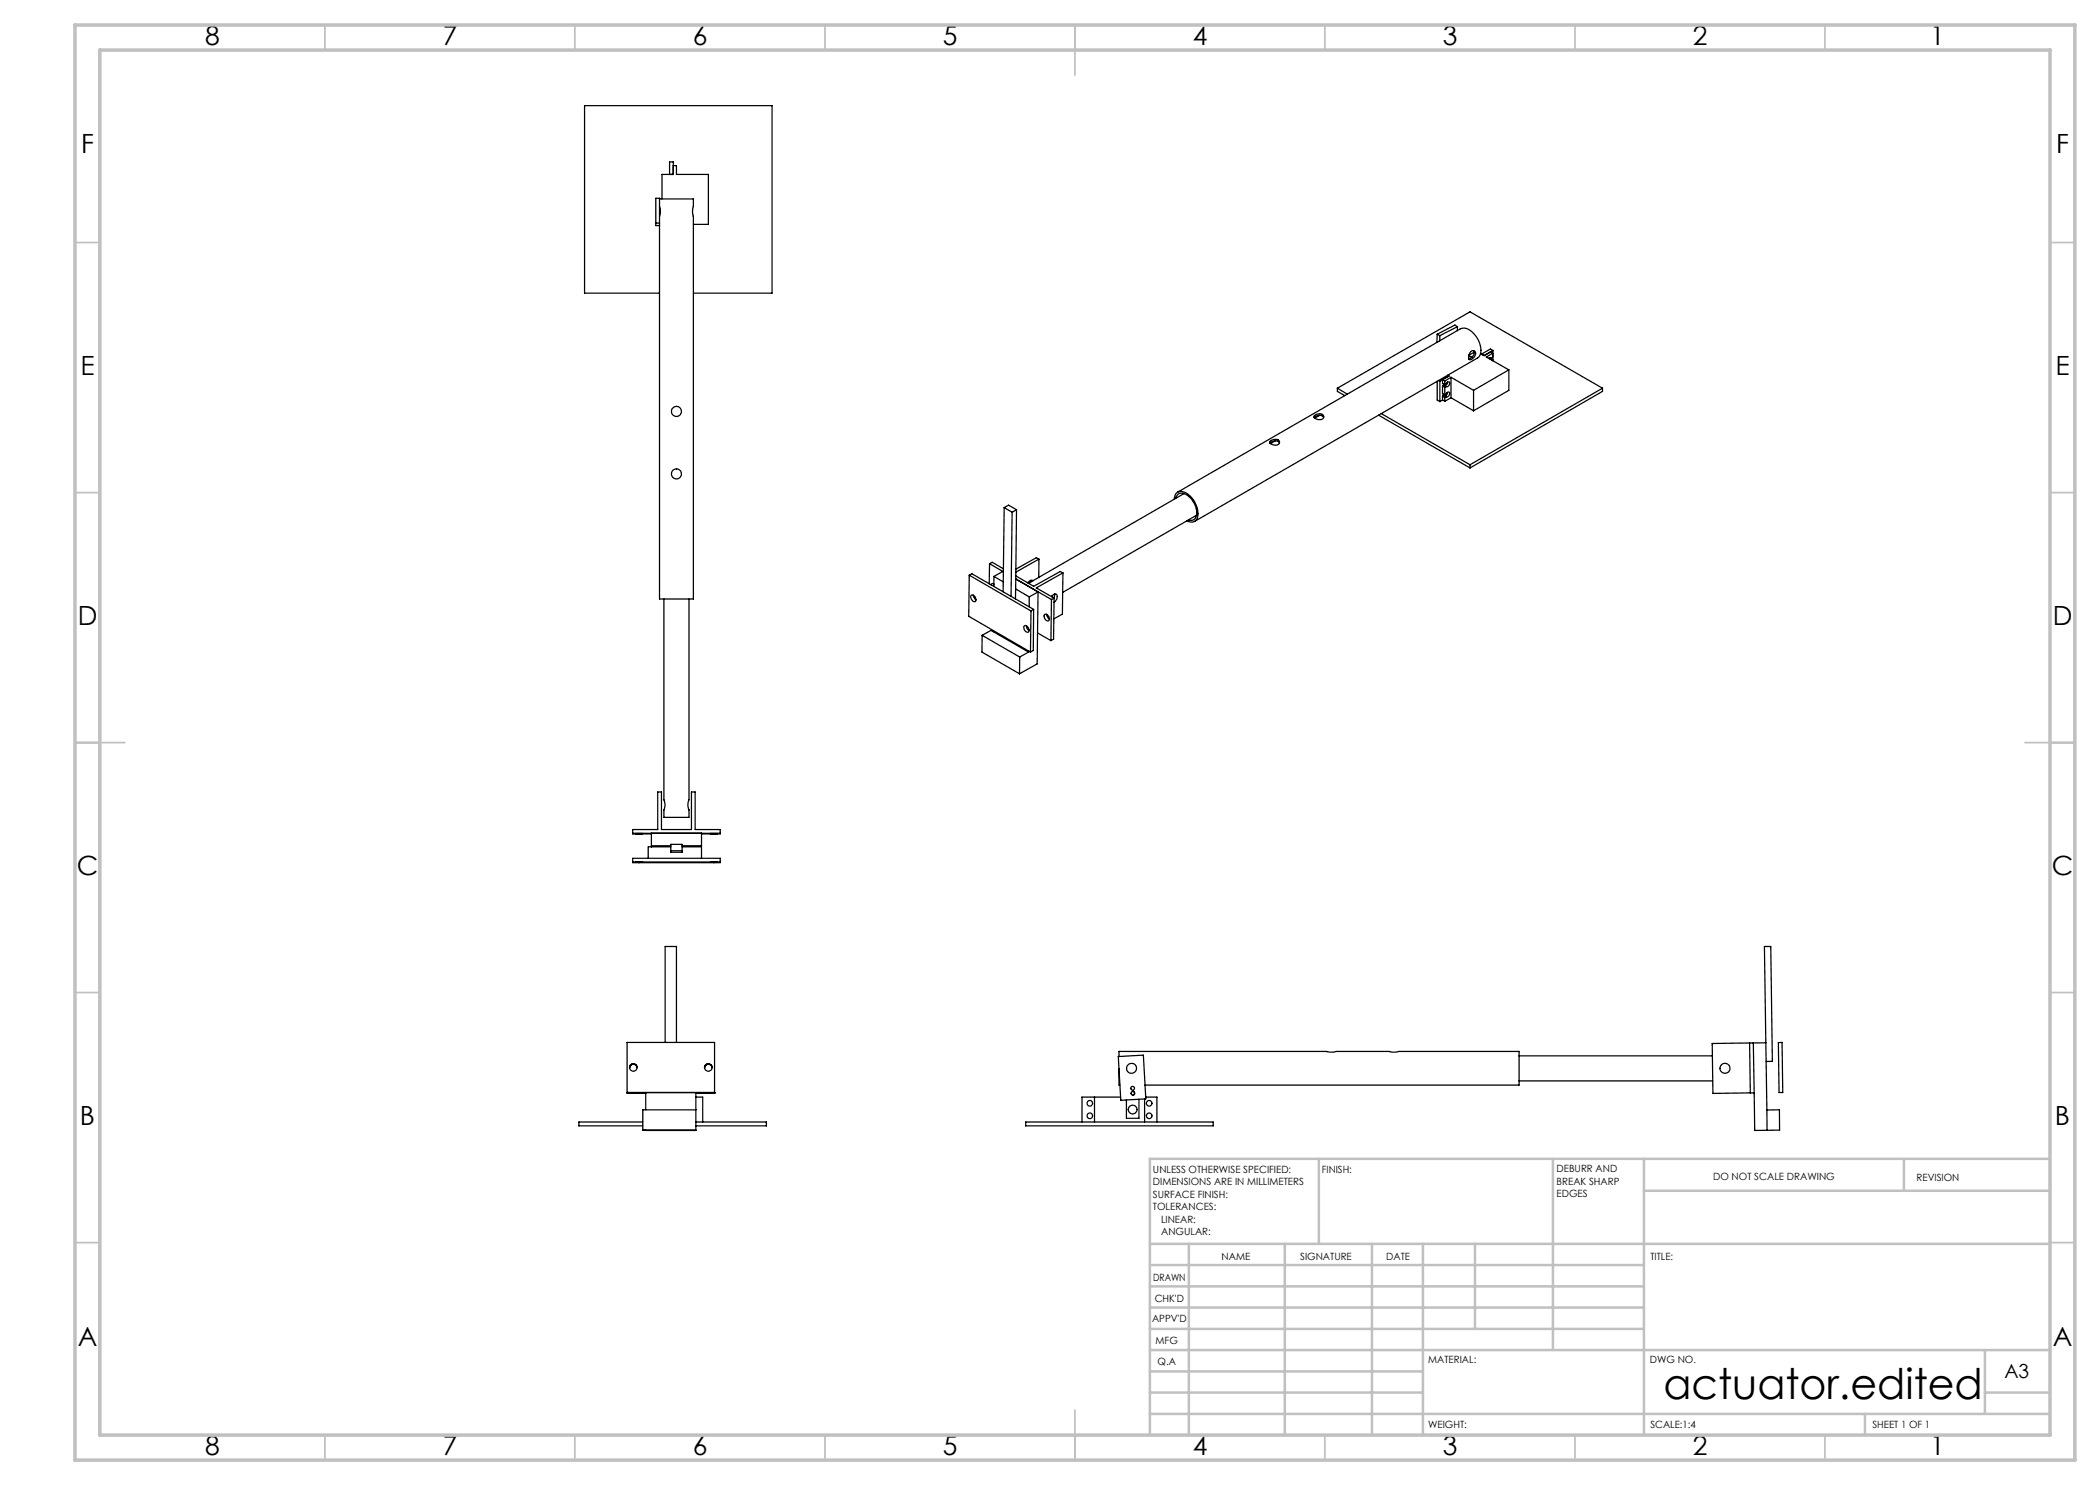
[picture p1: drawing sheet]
<svg xmlns="http://www.w3.org/2000/svg" width="420mm" height="297mm" viewBox="0 0 420 297" stroke-linecap="round" stroke-linejoin="round" font-family="sans-serif">
<g fill="none" stroke="#c0c0c0" stroke-width=".35">
<path d="M65 5v5M115 5v5M165 5v5M215 5v10M265 5v5M315 5v5M365 5v5M15 48.5h5M410 48.5h5M15 98.5h5M410 98.5h5M15 148.5h10"/>
<path d="M405 148.5h10M15 198.5h5M410 198.5h5M15 248.5h5M410 248.5h5M65 287v5M115 287v5M165 287v5M215 282v10M265 287v5M315 287v5M365 287v5"/>
</g>
<g fill="none" stroke="#c0c0c0" stroke-width=".5">
<path d="M263.8 231.8v17M310.6 231.8v38.2M328.8 231.8v55.2M328.8 238.2h81.2M380.8 231.8v6.4M410 231.8h-180v55.2M230 248.8h180M230 257.3h98.8M230 253h98.8M237.8 248.8v38.2M257 248.8v38.2M274.4 248.8v38.2"/>
<path d="M284.6 248.8v38.2M295 248.8v17M230 265.8h98.8M230 261.5h98.8M230 278.5h54.6M230 274.3h54.6M230 270h180M397 278.5h13M397 270v12.8M230 282.8h180M373 282.8v4.2"/>
</g>
<path d="M15 5h400v287h-400zM20 10h390v277h-390z" fill="none" stroke="#c0c0c0" stroke-width=".7"/>
<g fill="none" stroke="#000" stroke-width=".25">
<path d="M131.9 39.8h6.8v1.5l-.2 .8 .2 1.2v76.5h-6.8v-80.2h-.7v5.5h.7M133.9 34.9v-2.5h.8v2.5h-2.3v4.9M134.7 33.1h.6v1.8h6.4v10h-3M131.2 44.6h.7M131.9 41.3l.1 .6-.1 1.4M131.9 58.6h-15v-37.5h37.5v37.5h-15.7M267.5 77.6l2 1.2M267.5 77.6l26.5-15.2 26.5 15.2M267.5 77.6v.7l1.5 .8M287.4 76.3v3.7l.6 .3M287.4 66.8l.6 .3M287.4 66.8v1.7"/>
<path d="M287.7 76.1l.3 .1M288 76.2v4.1M288 67.1l-.1 1.1M288.5 75.9l.5 .3M288.5 75.9v.8l.5 .2M288.5 77.2v1.5l.5 .3M288.5 79.2v.8M288.5 77.2l.5 .3M288.5 79.2l.5 .3M288.7 76.8v.2M288.7 78.8v.3M288.7 79.1l-.2 .1"/>
<path d="M288.7 77l.5 .3M288.7 77l-.2 .2M288.7 79.1l.5 .3M289 79l.5-.5 .3-.1a.61 .61 0 0 1 0 .7 .61 .61 0 0 1-.6 .3M289 76.9l.6-.5h.2a.59 .59 0 0 1 0 .6 .59 .59 0 0 1-.6 .3M289 76.2v.7M289 77.5v1.5M289 79.5v.8M289.2 79.4l-.2 .1M289.2 77.3l-.2 .2M289.5 76.4l-.2 .5-.4 .2 .3-.2zM289.5 78.5l-.2 .4-.4 .3 .3-.2z"/>
<path d="M289.5 75.1l.3 .1M289.8 75.2l-1.8 1M289.8 75.2l-1.3 .7M290.2 75.5l4.5 2.6M290.2 75.5l-1.2 .7M290.2 75.5v4M290.2 79.5l4.5 2.7M290.2 79.5l-1.2 .8M291.5 65.3l-3.5 1.8M291.5 65.3v.8M291.5 65.3l-.5-.3-3.6 1.8M293.8 71.1l.7 .3"/>
<path d="M294.2 70.3a.6 .6 0 0 1 .9 0 .6 .6 0 0 1-.1 .9 1.04 1.04 0 0 1-1.2 .7 1.47 1.47 0 0 1 .4-1.6zM294.7 70.1a1.24 1.24 0 0 1-.9 1.7M294.7 78.1v4.1M294.9 70.4l-1.1 .6M296.1 70.7l.7 .4M297.9 71.6v.1M297.9 71.8l.2-.1 .4 .2M298.2 71.5l.1 .1M298.3 71.6l-.5 .1M298.5 70.7l-.4-.3-1.3 .7M298.5 70.7l-1.2 .7 4.5 2.6M298.5 70.7v.7l-.2 .2"/>
<path d="M298.5 71.9v.2M298.5 71.9l-.1 .1M298.6 70.1l-.5-.3-1.8 1 .5 .3M298.6 70.1l-1.8 1M298.6 70.1v2M301.8 74l-7.1 4.1M301.8 74v4.1l-7.1 4.1M320.5 77.6l-26.5 15.4M320.5 77.6v.7l-26.5 15.3M234.8 99.8a1.4 1.4 0 0 1 .7-1.4 1.4 1.4 0 0 1 1.5 .1 4.9 4.9 0 0 1 2.5 5 1.38 1.38 0 0 1-2.2 .7M235.2 99.7a1.22 1.22 0 0 1 .8-1.1 1.22 1.22 0 0 1 1.2 .3 4 4 0 0 1 1.9 4.7 1.12 1.12 0 0 1-1.4 .4M235.5 98.4l56.6-32.6a2.31 2.31 0 0 1 2.6 .9 4.4 4.4 0 0 1 1.2 4.5l-.4 .4-56.6 32.7"/>
<path d="M236.8 98.7l-31.1 18M254 88.6a1.28 1.28 0 0 1 1.9 0M254 88.3v-.1a1.36 1.36 0 0 1 1.9 0 .81 .81 0 0 1-.5 .8 .81 .81 0 0 1-.9-.1l-.5-.3zM255.1 88.2l-1 .5M262.8 83.2a1.35 1.35 0 0 1 1.9-.1 .63 .63 0 0 1-.2 .7 .63 .63 0 0 1-.7 .1 .76 .76 0 0 1-1-.7zM262.8 83.5a1.28 1.28 0 0 1 1.9 0M263.9 83.1l-1 .5M275.7 83l18.3 10.6M276.3 82.7l17.7 10.3M288.5 80l-.5 .3M288.5 80l.5 .3M294 93v.6"/>
<path d="M132.8 119.8v40.2l.2 .8-.2 1.2v1.5h5v-1.5l-.2-.8 .2-1.2v-40.2M193.9 115l12.3 7.2M193.9 115l.5-.2 12.3 7.1M193.9 115l-.2 8.3 12.4 7.1M194.3 119a.8 .8 0 0 1 .8 .5 .8 .8 0 0 1-.2 .9 .95 .95 0 0 1-.6-1.4zM194.7 119l.1 .5 .4 .5M197.9 112.7l2.8 1.7-.1-.1-1.8 1M197.9 112.7l.5-.2 2.3 1.3M197.9 112.7l-.1 4.1M198.7 116.8l.1 .2M198.8 116.8l-.3-.1-.3 .3M198.8 115.3l1.9 1.1"/>
<path d="M198.8 115.3v2M200.8 101.5l-.2 16.9M200.8 101.5l1.6 .9M200.8 101.5l.9-.5 1.6 .9M202.4 102.4l-.2 16.9M203.1 117.8v2M203.1 117.8l2.7 1.6M203.3 101.9l-.9 .5M203.3 101.9l-.2 15.9M205.8 119.4v2M206.1 116.1v.3M206.6 116.2l-.4-.1-.7 .5"/>
<path d="M207.6 118.4l-.2 14.4-3.5 2M207.6 118.4l-1.8 1M207.6 118.4l-4.5-2.6 7.2 4.1M207.8 111.8l-.5-.3-4.1 2.3M207.8 111.8l-4.6 2.6M207.8 111.8v3.7M210.3 119.9l-.1 8.2M210.3 119.3l.3-.3a.49 .49 0 0 1 .7-.1 .49 .49 0 0 1 .1 .7l-.6 .9M210.5 119.1l-.1 .2M210.8 119.5l-.1 .1M210.8 119.6l-.1 8.2-.5 .3M210.8 119.6l-.5 .3"/>
<path d="M210.9 118.8l-.1 .8M212.6 114.6l-.5-.3-5.4 3-3.5-2.1M212.6 114.6l-5.3 3 3.5 2M212.6 114.6l-.1 8.2-1.8 1M239.3 103l-26.8 15.5M196.4 127.1v3.3l7.5 4.4M196.4 127.1l7.5 4.3M198.6 126.3l7.1 4.1M198.6 126.1v.2M198.6 126.3l-.4-.2-1.8 1M203.9 131.4v3.4M204.9 125.2a.76 .76 0 0 1 .8 .4 .76 .76 0 0 1-.2 .9 .89 .89 0 0 1-.6-1.3z"/>
<path d="M205.3 125.2l.1 .5 .4 .4M205.7 130.4l-1.8 1M205.7 130.2v.2M205.8 125.9v.2M206.2 122.2l-.1 8.2M206.7 121.9l-.5 .3M206.7 121.9v8.2l-.6 .3M207.5 126.6l2.7 1.5M209 122.9a.78 .78 0 0 1 .8 .4 .78 .78 0 0 1-.2 .9 .91 .91 0 0 1-.6-1.3zM209.3 122.9l.3 .7 .3 .2M126.5 171.7h17.5v.8h-17.5zM126.5 172.4h17.5"/>
<path d="M126.5 166.6h17.5M127 172.5h1.6zM127 166.7h1.6zM130.3 166.8h-3.8v-.9h5.1v-7.5h.7v7.5h6v-7.5h.7v7.5h5v.9h-3.7M130.3 169.2h3.9M130.3 166.6v2.8M134.2 168.9h2.2v1.6h-2.2zM134.2 170.1h2.2M134.2 169.4h-4.6v2.3M136.4 169.2h3.9M136.4 169.4h3.9M140.3 166.6v5.1"/>
<path d="M142 172.5h1.5zM142 166.7h1.5zM125.4 218.5h.1M125.4 218.6h.1M125.4 218.5h17.5M125.4 218.6h3.8M125.4 218.6v-10.1h17.5v10.1M125.9 213.5a.76 .76 0 0 1 .8-.8 .76 .76 0 0 1 .7 .8M125.9 213.5a.76 .76 0 0 1 .8-.7 .76 .76 0 0 1 .7 .7M129.2 218.5v3.5M133 208.5v-19.2h2.3v19.2M139.2 219.4h1.3v5"/>
<path d="M139.2 218.6h3.7M139.2 218.5v7.6h-10.6v-4.1h10.6M140.9 213.5a.76 .76 0 0 1 .8-.8 .76 .76 0 0 1 .7 .8M140.9 213.5a.76 .76 0 0 1 .8-.7 .76 .76 0 0 1 .7 .7M142.9 218.5h.1M142.9 218.6h.1M218.9 219.4v5M223.7 211.3l5-.3 .5 8.8-5 .3zM223.8 211.3v-1h41.6l.6 .1 1.3-.1h10.5l.6 .1 1.4-.1h24v6.7h-74.8M223.8 213.7v3.3h.2M224.1 219.4h-7.7v5M226.6 218.3a.37 .37 0 0 1 .3 .4 .37 .37 0 0 1-.3 .3"/>
<path d="M227.8 219.8v3.9h-2.5v-3.7M228.9 219.8v4.6M229.1 219.4h2.3v5M303.8 211.2h38.7M303.8 216.2h38.7M349.9 208.6l-7.5 .1 .2 10 7.5-.1M349.9 208.6h.8M349.9 208.6l.2 10M350.1 218.6h.7M350.7 208.6l.1 10M350.8 218.6l.1 7.5 5-.1v-4h-2.5M353.2 208.6h-2.5"/>
<path d="M353.2 212.3h1.3l-.3-23h-1.3l.5 32.7M355.7 208.5h.7l.2 10h-.8zM128.6 224.4h-12.8v.8h12.8M128.6 226h10.6M139.2 224.4h14.1v.8h-14.1M205.1 224.4h37.5v.8h-37.5zM353.4 222v4.1"/>
<circle cx="135.3" cy="82.3" r="1"/>
<circle cx="135.3" cy="94.8" r=".99"/>
<circle cx="126.7" cy="213.5" r=".74"/>
<circle cx="141.7" cy="213.5" r=".74"/>
<circle cx="226.3" cy="213.6" r=".99"/>
<circle cx="226.5" cy="217.7" r=".37"/>
<circle cx="226.6" cy="218.6" r=".38"/>
<circle cx="345" cy="213.7" r="1"/>
<circle cx="218" cy="220.6" r=".56"/>
<circle cx="218" cy="223.2" r=".56"/>
<circle cx="226.5" cy="221.9" r=".88"/>
<circle cx="229.8" cy="220.6" r=".56"/>
<circle cx="229.8" cy="223.2" r=".56"/>
</g>
<text font-size="8.5" x="332.7" y="279.7">actuator.edited</text>
<g font-size="5.3">
<text x="41" y="8.9">8</text>
<text x="88.5" y="8.9">7</text>
<text x="138.5" y="8.9">6</text>
<text x="188.5" y="8.9">5</text>
<text x="238.5" y="8.9">4</text>
<text x="288.5" y="8.9">3</text>
<text x="338.5" y="8.9">2</text>
<text x="386" y="8.9">1</text>
<text x="16.2" y="30.7">F</text>
<text x="411.2" y="30.7">F</text>
<text x="16.1" y="74.9">E</text>
<text x="411.1" y="74.9">E</text>
<text x="15.5" y="124.9">D</text>
<text x="410.5" y="124.9">D</text>
<text x="15.4" y="174.9">C</text>
<text x="410.4" y="174.9">C</text>
<text x="16" y="224.9">B</text>
<text x="411" y="224.9">B</text>
<text x="15.5" y="269.2">A</text>
<text x="410.5" y="269.2">A</text>
<text x="41" y="290.9">8</text>
<text x="88.5" y="290.9">7</text>
<text x="138.5" y="290.9">6</text>
<text x="188.5" y="290.9">5</text>
<text x="238.5" y="290.9">4</text>
<text x="288.5" y="290.9">3</text>
<text x="338.5" y="290.9">2</text>
<text x="386" y="290.9">1</text>
</g>
<text font-size="3.9" x="400.9" y="275.5">A3</text>
<g font-size="2">
<text x="230.6" y="234.6">UNLESS OTHERWISE SPECIFIED:</text>
<text x="230.6" y="237.1">DIMENSIONS ARE IN MILLIMETERS</text>
<text x="230.6" y="239.6">SURFACE FINISH:</text>
<text x="264.4" y="234.6">FINISH:</text>
<text x="311.3" y="234.5">DEBURR AND</text>
<text x="311.3" y="237">BREAK SHARP</text>
<text x="311.3" y="239.5">EDGES</text>
<text x="342.6" y="236">DO NOT SCALE DRAWING</text>
<text x="383.3" y="236.2">REVISION</text>
<text x="230.6" y="242.1">TOLERANCES:</text>
<text x="232.2" y="244.6">LINEAR:</text>
<text x="232.2" y="247.1">ANGULAR:</text>
<text x="244.3" y="252">NAME</text>
<text x="260" y="251.9">SIGNATURE</text>
<text x="277.2" y="251.9">DATE</text>
<text x="330.1" y="251.9">TITLE:</text>
<text x="230.6" y="256.1">DRAWN</text>
<text x="230.9" y="260.3">CHK'D</text>
<text x="230.4" y="264.4">APPV'D</text>
<text x="231.1" y="268.8">MFG</text>
<text x="231.5" y="273">Q.A</text>
<text x="285.6" y="272.5">MATERIAL:</text>
<text x="330" y="272.5">DWG NO.</text>
<text x="285.6" y="285.5">WEIGHT:</text>
<text x="330.1" y="285.6">SCALE:1:4</text>
<text x="374.5" y="285.6">SHEET 1 OF 1</text>
</g>
</svg>
